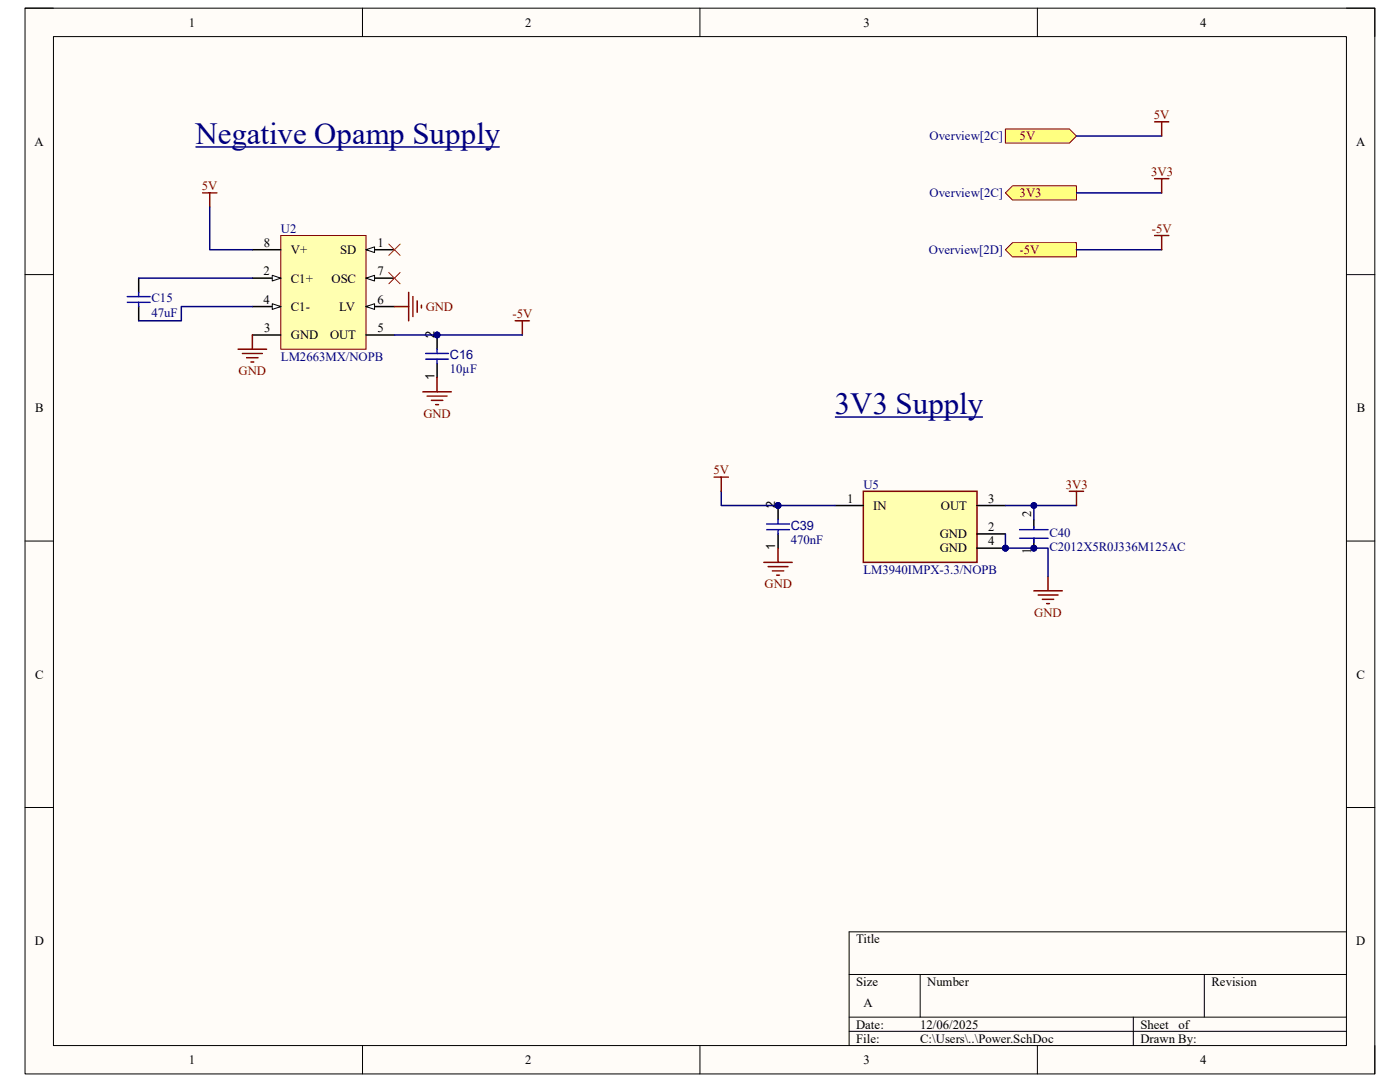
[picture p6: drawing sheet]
<svg xmlns="http://www.w3.org/2000/svg" width="279mm" height="216mm" viewBox="0 0 279 216" stroke-linecap="round" stroke-linejoin="round" font-family="sans-serif">
<path d="M5 1.6h269.4v212.7h-269.4z" fill-rule="evenodd" fill="#fffcf8"/>
<path d="M5 1.6h269.4v212.7h-269.4z" fill="none" stroke="#000" stroke-width=".2"/>
<path d="M10.7 7.3h258v201.3h-258z" fill-rule="evenodd" fill="#fffcf8"/>
<g fill="none" stroke="#000" stroke-width=".2">
<path d="M5 1.6h5.7M10.7 7.3h258v201.3h-258zM72.3 1.6v5.7M139.7 1.6v5.7M207 1.6v5.7M268.7 1.6h5.7v5.7M5 54.8h5.7M268.7 54.8h5.7M5 108h5.7M268.7 108h5.7M5 161.1h5.7M268.7 161.1h5.7"/>
<path d="M169.5 194.4h99.2M183.6 194.4v8.6M240.3 194.4v8.6M268.7 185.9h-99.2v22.7M72.3 208.6v5.7M139.7 208.6v5.7M169.5 203h99.2M169.5 205.8h99.2M207 208.6v5.7M226.2 203v5.6M274.4 208.6v5.7"/>
</g>
<path d="M56 47h17v22.7h-17z" fill-rule="evenodd" fill="#ffffb0"/>
<path d="M56 47h17v22.7h-17z" fill="none" stroke="#800000" stroke-width=".2"/>
<path d="M73 49.8h5.7" fill="none" stroke="#000" stroke-width=".3"/>
<path d="M73 49.8l1.8-.5v1.1z" fill="#f8fcff"/>
<path d="M73 49.8l1.8-.5v1.1z" fill="none" stroke="#000" stroke-width=".2"/>
<path d="M50.4 49.8h5.6M50.4 55.5h5.6M50.4 66.8h5.6" fill="none" stroke="#000" stroke-width=".3"/>
<path d="M54.3 54.9l1.7 .6-1.7 .6z" fill="#f8fcff"/>
<path d="M54.3 54.9l1.7 .6-1.7 .6z" fill="none" stroke="#000" stroke-width=".2"/>
<path d="M50.4 61.2h5.6" fill="none" stroke="#000" stroke-width=".3"/>
<path d="M54.3 60.6l1.7 .6-1.7 .5z" fill="#f8fcff"/>
<path d="M54.3 60.6l1.7 .6-1.7 .5z" fill="none" stroke="#000" stroke-width=".2"/>
<path d="M73 66.8h5.7M73 61.2h5.7" fill="none" stroke="#000" stroke-width=".3"/>
<path d="M73 61.2l1.8-.6v1.1z" fill="#f8fcff"/>
<path d="M73 61.2l1.8-.6v1.1z" fill="none" stroke="#000" stroke-width=".2"/>
<path d="M73 55.5h5.7" fill="none" stroke="#000" stroke-width=".3"/>
<path d="M73 55.5l1.8-.6v1.2z" fill="#f8fcff"/>
<path d="M73 55.5l1.8-.6v1.2z" fill="none" stroke="#000" stroke-width=".2"/>
<path d="M40.4 38.5h2.9M41.9 38.5v2.8M81.6 58.3v5.7M82.4 59.2v4M47.5 69.7h5.7M48.4 70.5h3.9M49.2 71.4h2.3M50.1 72.2h.5M50.4 66.8v2.9M78.7 61.2h2.9M83.3 60v2.3M84.1 60.9v.6" fill="none" stroke="#800000" stroke-width=".3"/>
<path d="M27.7 55.5v2.8M27.7 61.2v2.8" fill="none" stroke="#000" stroke-width=".3"/>
<path d="M25.4 59.2h4.5M27.7 58.3v.9M25.4 60.3h4.5M27.7 60.3v.9" fill="none" stroke="#00f" stroke-width=".3"/>
<path d="M77.6 48.7l2.3 2.3M77.6 54.4l2.3 2.2M79.9 48.7l-2.3 2.3M79.9 54.4l-2.3 2.2" fill="none" stroke="#f00" stroke-width=".2"/>
<circle cx="87.2" cy="66.8" r=".57" fill="#000080"/>
<circle cx="87.2" cy="66.8" r=".57" fill="none" stroke="#000080" stroke-width=".2"/>
<path d="M87.2 66.8v2.9M87.2 72.5v2.9" fill="none" stroke="#000" stroke-width=".3"/>
<circle cx="87.2" cy="66.8" r=".57" fill="#000080"/>
<circle cx="87.2" cy="66.8" r=".57" fill="none" stroke="#000080" stroke-width=".2"/>
<path d="M85 70.5h4.5M85 71.7h4.5M87.2 69.7v.8M87.2 71.7v.8" fill="none" stroke="#00f" stroke-width=".3"/>
<path d="M84.4 78.2h5.7M85.2 79h4M86.1 79.9h2.3M87.2 75.4v2.8M102.8 64h2.9M104.2 64v2.8M86.9 80.7h.6" fill="none" stroke="#800000" stroke-width=".3"/>
<path d="M39 29.3h60.7" fill="none" stroke="#000080" stroke-width=".3"/>
<circle cx="200.7" cy="109.4" r=".57" fill="#000080"/>
<circle cx="200.7" cy="109.4" r=".57" fill="none" stroke="#000080" stroke-width=".2"/>
<path d="M172.3 98h22.7v14.2h-22.7z" fill-rule="evenodd" fill="#ffffb0"/>
<path d="M172.3 98h22.7v14.2h-22.7z" fill="none" stroke="#800000" stroke-width=".3"/>
<path d="M166.6 100.9h5.7M195 100.9h5.6M195 106.5h5.6M195 109.4h5.6" fill="none" stroke="#000" stroke-width=".3"/>
<circle cx="200.7" cy="109.4" r=".57" fill="#000080"/>
<circle cx="200.7" cy="109.4" r=".57" fill="none" stroke="#000080" stroke-width=".2"/>
<path d="M27.7 55.5h22.7M41.9 41.3v8.5h8.5M50.4 61.2h-14.2v2.8h-8.5M78.7 66.8h25.5" fill="none" stroke="#000080" stroke-width=".3"/>
<circle cx="87.2" cy="66.8" r=".57" fill="#000080"/>
<circle cx="87.2" cy="66.8" r=".57" fill="none" stroke="#000080" stroke-width=".2"/>
<path d="M206.3 117.9h5.7M207.2 118.7h3.9M208 119.6h2.3M209.2 115.1v2.8M208.9 120.4h.5" fill="none" stroke="#800000" stroke-width=".3"/>
<path d="M200.6 106.5v2.9" fill="none" stroke="#000080" stroke-width=".3"/>
<circle cx="200.7" cy="109.4" r=".57" fill="#000080"/>
<circle cx="200.7" cy="109.4" r=".57" fill="none" stroke="#000080" stroke-width=".2"/>
<path d="M200.6 109.4h8.6v5.7" fill="none" stroke="#000080" stroke-width=".3"/>
<circle cx="206.3" cy="109.4" r=".57" fill="#000080"/>
<circle cx="206.3" cy="109.4" r=".57" fill="none" stroke="#000080" stroke-width=".2"/>
<circle cx="200.7" cy="109.4" r=".57" fill="#000080"/>
<circle cx="200.7" cy="109.4" r=".57" fill="none" stroke="#000080" stroke-width=".2"/>
<circle cx="155.3" cy="100.9" r=".57" fill="#000080"/>
<circle cx="155.3" cy="100.9" r=".57" fill="none" stroke="#000080" stroke-width=".2"/>
<path d="M155.3 100.9v2.8M155.3 106.5v2.9" fill="none" stroke="#000" stroke-width=".3"/>
<circle cx="155.3" cy="100.9" r=".57" fill="#000080"/>
<circle cx="155.3" cy="100.9" r=".57" fill="none" stroke="#000080" stroke-width=".2"/>
<path d="M153 104.6h4.5M153 105.7h4.5M155.3 103.7v.9M155.3 105.7v.8" fill="none" stroke="#00f" stroke-width=".3"/>
<path d="M143.9 98v2.9h22.7" fill="none" stroke="#000080" stroke-width=".3"/>
<circle cx="155.3" cy="100.9" r=".57" fill="#000080"/>
<circle cx="155.3" cy="100.9" r=".57" fill="none" stroke="#000080" stroke-width=".2"/>
<path d="M142.5 95.2h2.9M143.9 95.2v2.8M152.4 112.2h5.7M153.3 113.1h4M154.1 113.9h2.3M155 114.8h.6M155.3 109.4v2.8" fill="none" stroke="#800000" stroke-width=".3"/>
<circle cx="206.3" cy="109.4" r=".57" fill="#000080"/>
<circle cx="206.3" cy="109.4" r=".57" fill="none" stroke="#000080" stroke-width=".2"/>
<path d="M206.3 107.4v2" fill="none" stroke="#000" stroke-width=".3"/>
<circle cx="206.3" cy="109.4" r=".57" fill="#000080"/>
<circle cx="206.3" cy="109.4" r=".57" fill="none" stroke="#000080" stroke-width=".2"/>
<path d="M206.3 103.7v1.7" fill="none" stroke="#000" stroke-width=".3"/>
<path d="M203.5 107.4h5.7M203.5 105.7h5.7M206.3 105.1v.3M206.3 107.4v.8" fill="none" stroke="#00f" stroke-width=".3"/>
<path d="M200.6 100.9h5.7v2.8" fill="none" stroke="#000080" stroke-width=".3"/>
<circle cx="206.3" cy="100.9" r=".57" fill="#000080"/>
<circle cx="206.3" cy="100.9" r=".57" fill="none" stroke="#000080" stroke-width=".2"/>
<path d="M206.3 100.9h8.5" fill="none" stroke="#000080" stroke-width=".3"/>
<circle cx="206.3" cy="100.9" r=".57" fill="#000080"/>
<circle cx="206.3" cy="100.9" r=".57" fill="none" stroke="#000080" stroke-width=".2"/>
<path d="M213.4 98h2.8M214.8 98v2.9" fill="none" stroke="#800000" stroke-width=".3"/>
<path d="M166.6 83.2h29.6" fill="none" stroke="#000080" stroke-width=".3"/>
<path d="M200.6 25.7h12.8l1.4 1.4-1.4 1.5h-12.8z" fill-rule="evenodd" fill="#ffff80"/>
<path d="M200.6 25.7h12.8l1.4 1.4-1.4 1.5h-12.8z" fill="none" stroke="#800000" stroke-width=".2"/>
<path d="M202.1 37.1h12.7v2.8h-12.7l-1.5-1.4z" fill-rule="evenodd" fill="#ffff80"/>
<path d="M202.1 37.1h12.7v2.8h-12.7l-1.5-1.4z" fill="none" stroke="#800000" stroke-width=".2"/>
<path d="M214.8 38.5h17M214.8 27.1h17" fill="none" stroke="#000080" stroke-width=".3"/>
<path d="M230.4 24.3h2.9M230.4 35.7h2.9M231.8 24.3v2.8M231.8 35.7v2.8" fill="none" stroke="#800000" stroke-width=".3"/>
<path d="M202.1 48.4h12.7v2.9h-12.7l-1.5-1.5z" fill-rule="evenodd" fill="#ffff80"/>
<path d="M202.1 48.4h12.7v2.9h-12.7l-1.5-1.5z" fill="none" stroke="#800000" stroke-width=".2"/>
<path d="M214.8 49.8h17" fill="none" stroke="#000080" stroke-width=".3"/>
<path d="M230.4 47h2.9M231.8 47v2.8" fill="none" stroke="#800000" stroke-width=".3"/>
<g font-size="6.1" fill="#000080">
<text x="39" y="28.7">Negative Opamp Supply</text>
<text x="166.6" y="82.5">3V3 Supply</text>
</g>
<g font-size="2.5">
<text x="37.7" y="5.3">1</text>
<text x="104.8" y="5.3">2</text>
<text x="172.3" y="5.3">3</text>
<text x="239.5" y="5.3">4</text>
<text x="6.9" y="29.1">A</text>
<text x="270.6" y="29.1">A</text>
<text x="52.6" y="49.3">8</text>
<text x="58" y="50.7">V+</text>
<text x="67.9" y="50.7">SD</text>
<text x="75.3" y="49.3">1</text>
<text x="52.6" y="54.9">2</text>
<text x="58" y="56.4">C1+</text>
<text x="66.2" y="56.4">OSC</text>
<text x="75.3" y="54.9">7</text>
<text x="52.6" y="60.6">4</text>
<text x="58" y="62.1">C1-</text>
<text x="67.7" y="62.1">LV</text>
<text x="75.3" y="60.6">6</text>
<text x="52.7" y="66.3">3</text>
<text x="58" y="67.7">GND</text>
<text x="65.9" y="67.7">OUT</text>
<text x="75.3" y="66.3">5</text>
<text x="86.7" y="67.4" transform="rotate(-90 86.7 67.4)">2</text>
<text x="86.7" y="75.7" transform="rotate(-90 86.7 75.7)">1</text>
<text x="7" y="82.3">B</text>
<text x="270.8" y="82.3">B</text>
<text x="154.7" y="101.4" transform="rotate(-90 154.7 101.4)">2</text>
<text x="169" y="100.3">1</text>
<text x="174.3" y="101.7">IN</text>
<text x="187.8" y="101.7">OUT</text>
<text x="197.2" y="100.3">3</text>
<text x="187.5" y="107.4">GND</text>
<text x="197.2" y="106">2</text>
<text x="205.8" y="103.1" transform="rotate(-90 205.8 103.1)">2</text>
<text x="154.7" y="109.8" transform="rotate(-90 154.7 109.8)">1</text>
<text x="187.5" y="110.2">GND</text>
<text x="197.2" y="108.8">4</text>
<text x="205.8" y="110.6" transform="rotate(-90 205.8 110.6)">1</text>
<text x="7" y="135.4">C</text>
<text x="270.7" y="135.4">C</text>
<text x="6.9" y="188.6">D</text>
<text x="170.9" y="188.2">Title</text>
<text x="270.7" y="188.6">D</text>
<text x="170.9" y="196.7">Size</text>
<text x="185" y="196.7">Number</text>
<text x="241.8" y="196.7">Revision</text>
<text x="172.3" y="201">A</text>
<text x="170.9" y="205.2">Date:</text>
<text x="170.9" y="208.1">File:</text>
<text x="183.6" y="205.2">12/06/2025</text>
<text x="183.7" y="208.1">C:\Users\..\Power.SchDoc</text>
<text x="227.6" y="208.1">Drawn By:</text>
<text x="227.6" y="205.2">Sheet</text>
<text x="235.2" y="205.2">of</text>
<text x="37.7" y="212.3">1</text>
<text x="104.8" y="212.3">2</text>
<text x="172.3" y="212.3">3</text>
<text x="239.5" y="212.3">4</text>
</g>
<g font-size="2.5" fill="#800000">
<text x="230.3" y="23.7">5V</text>
<text x="203.5" y="28">5V</text>
<text x="229.7" y="35.1">3V3</text>
<text x="40.3" y="37.9">5V</text>
<text x="203.5" y="39.4">3V3</text>
<text x="229.9" y="46.4">-5V</text>
<text x="203.5" y="50.7">-5V</text>
<text x="85" y="62.1">GND</text>
<text x="102.3" y="63.5">-5V</text>
<text x="47.6" y="74.8">GND</text>
<text x="84.5" y="83.3">GND</text>
<text x="142.4" y="94.7">5V</text>
<text x="212.7" y="97.5">3V3</text>
<text x="152.6" y="117.3">GND</text>
<text x="206.4" y="123">GND</text>
</g>
<g font-size="2.5" fill="#000080">
<text x="185.5" y="28">Overview[2C]</text>
<text x="185.5" y="39.4">Overview[2C]</text>
<text x="56" y="46.4">U2</text>
<text x="185.4" y="50.7">Overview[2D]</text>
<text x="30.2" y="60.3">C15</text>
<text x="30.2" y="63.2">47uF</text>
<text x="56" y="72">LM2663MX/NOPB</text>
<text x="89.8" y="71.7">C16</text>
<text x="89.8" y="74.5">10µF</text>
<text x="172.3" y="97.5">U5</text>
<text x="157.8" y="105.7">C39</text>
<text x="209.4" y="107.1">C40</text>
<text x="157.8" y="108.5">470nF</text>
<text x="209.4" y="110">C2012X5R0J336M125AC</text>
<text x="172.3" y="114.5">LM3940IMPX-3.3/NOPB</text>
</g>
</svg>
